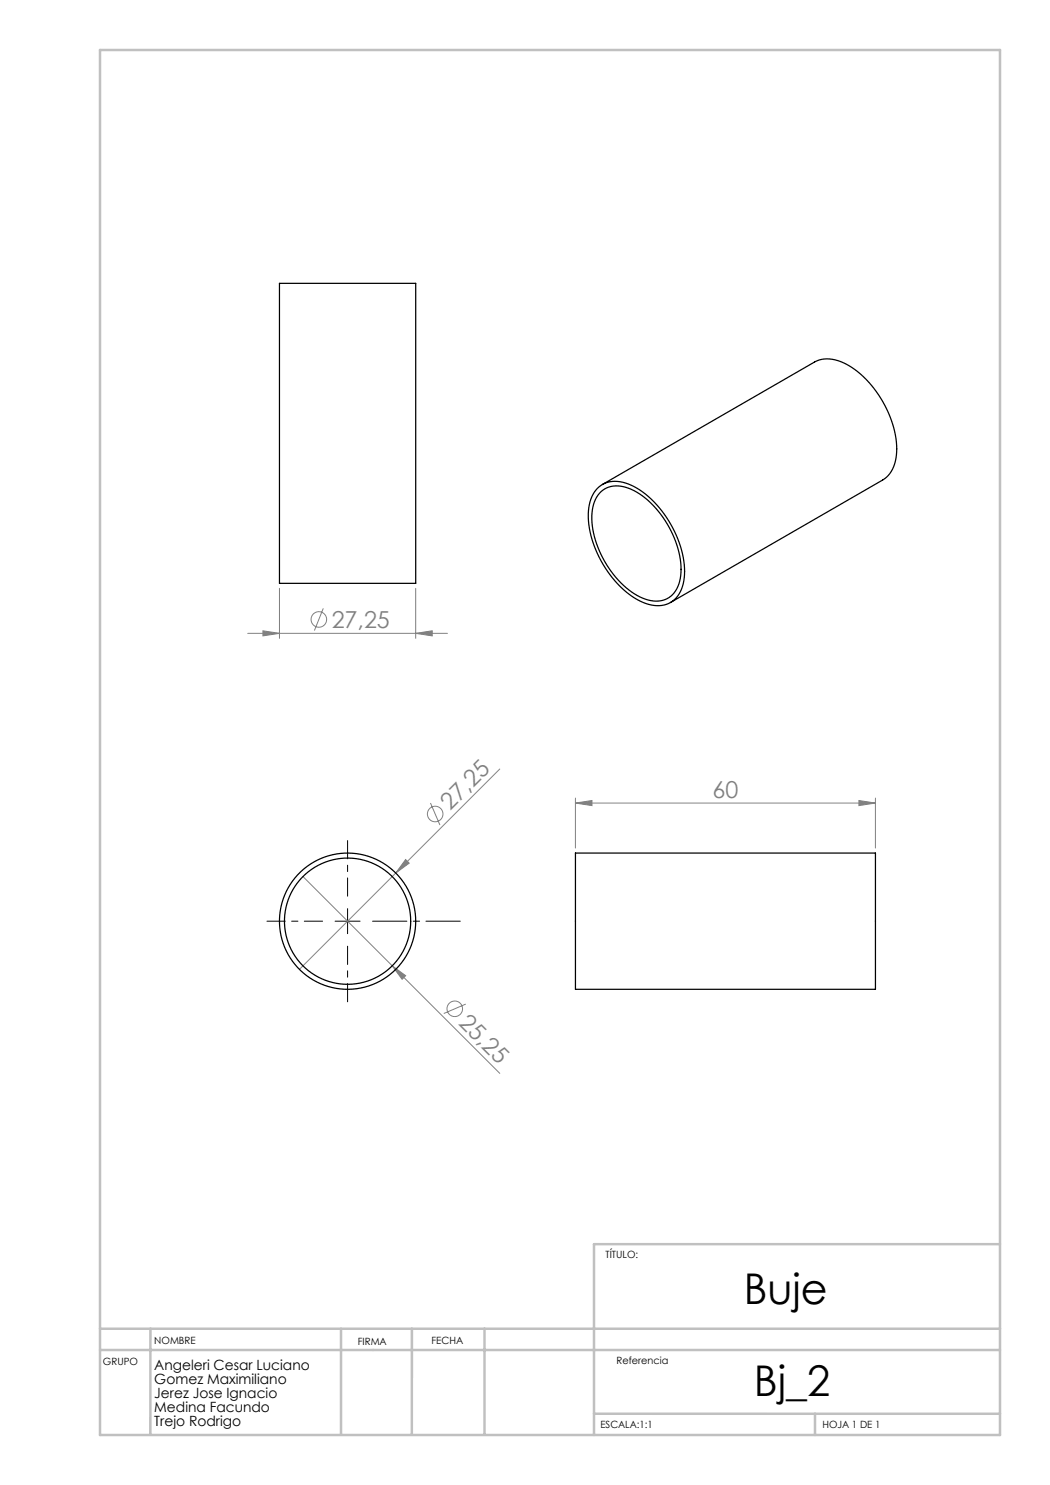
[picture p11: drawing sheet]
<svg xmlns="http://www.w3.org/2000/svg" width="210mm" height="297mm" viewBox="0 0 210 297" stroke-linecap="round" stroke-linejoin="round" font-family="sans-serif">
<g fill="none" stroke="#808080" stroke-width=".2">
<path d="M55.9 117.7v10M83.1 117.7v10M49.5 126.7h40M52.6 126.2l3.3 .5-3.3 .5zM64.7 121.7l-1.8 4.4M83.1 126.7l3.3-.5v1zM100 153.8l-40.1 40.1M115.1 159.6v10M175.1 159.6v10M60.6 175.3l17.8 17.9M81.1 171.9l.7 .7-2.6 2zM86.1 160.6l1.9 4.4"/>
<path d="M115.1 160.6l3.3-.5v1zM115.1 160.6h60M171.8 160.1l3.3 .5-3.3 .5zM78.4 193.2l2.7 1.9-.7 .8zM78.4 193.2l21.6 21.5M93.2 200.8l-4.4 1.9"/>
<circle cx="63.8" cy="123.9" r="1.56"/>
<circle cx="87" cy="162.8" r="1.56"/>
<circle cx="91" cy="201.8" r="1.56"/>
</g>
<path d="M69.5 179.2v-11.1M64.5 184.2h-11.1M69.5 189.2v11.2" fill="none" stroke="#000" stroke-width=".2" stroke-dasharray="15.2 1.3 1.3 1.3" stroke-dashoffset="11.6"/>
<path d="M74.5 184.2h17.6" fill="none" stroke="#000" stroke-width=".2" stroke-dasharray="15.2 1.3 1.3 1.3" stroke-dashoffset="8.4"/>
<path d="M67 184.2h5M69.5 181.7v5" fill="none" stroke="#000" stroke-width=".2"/>
<path d="M20 10h180v277h-180zM200 248.8h-81.2v38.2M20 265.8h180M20 270h180M30.1 265.8v21.1M68.2 265.8v21.1M82.4 265.8v21.1M96.9 265.8v21.1M118.8 282.8h81.2M163 282.8v4.2" fill="none" stroke="#c0c0c0" stroke-width=".5"/>
<g fill="#808080">
<path d="M81.1 171.9l.7 .7-2.6 2z"/>
<path d="M78.4 193.2l2.7 1.9-.7 .8z"/>
<path d="M83.1 126.7l3.3-.5v1zM52.6 126.2l3.3 .5-3.3 .5zM171.8 160.1l3.3 .5-3.3 .5zM115.1 160.6l3.3-.5v1z"/>
</g>
<g fill="none" stroke="#000" stroke-width=".25">
<path d="M55.9 56.7h27.2v60h-27.2zM119.5 97.7a5.8 5.8 0 0 1 6.8-.6 20.9 20.9 0 0 1 10.2 13.6 10.5 10.5 0 0 1-.9 8.5 5.3 5.3 0 0 1-6.5 1.5 18.8 18.8 0 0 1-9.6-10 15.3 15.3 0 0 1-1.3-10.9l.4-.9zM120.2 98.3a5.6 5.6 0 0 1 6.7-.1 19.4 19.4 0 0 1 9.3 16.3 5.5 5.5 0 0 1-3.6 5.6 8.5 8.5 0 0 1-7.4-2.6 19.6 19.6 0 0 1-6.8-14.9 6.5 6.5 0 0 1 1.8-4.3zM120.5 96.9l42.4-24.5a6.8 6.8 0 0 1 7 .8 21.2 21.2 0 0 1 9.4 17.2 6.5 6.5 0 0 1-2.8 5.6l-42.4 24.5M115.1 170.6h60v27.3h-60z"/>
<circle cx="69.5" cy="184.2" r="12.6"/>
<circle cx="69.5" cy="184.2" r="13.6"/>
</g>
<g font-size="8.5">
<text x="148.7" y="260.8">Buje</text>
<text x="150.8" y="279.3">Bj_2</text>
</g>
<g font-size="4.7" fill="#808080">
<text x="66.3" y="125.6">27,25</text>
<text x="142.5" y="159.6">60</text>
<text x="90.1" y="162.2" transform="rotate(-45 90.1 162.2)">27,25</text>
<text x="91.6" y="204.8" transform="rotate(45 91.6 204.8)">25,25</text>
</g>
<g font-size="2.8">
<text x="30.9" y="273.9">Angeleri Cesar Luciano</text>
<text x="30.9" y="276.8">Gomez Maximiliano</text>
<text x="30.9" y="279.6">Jerez Jose Ignacio</text>
<text x="30.9" y="282.4">Medina Facundo</text>
<text x="30.9" y="285.2">Trejo Rodrigo</text>
</g>
<g font-size="2">
<text x="121.1" y="251.5">TÍTULO:</text>
<text x="30.9" y="268.8">NOMBRE</text>
<text x="71.6" y="269">FIRMA</text>
<text x="86.3" y="268.7">FECHA</text>
<text x="20.6" y="273">GRUPO</text>
<text x="123.3" y="272.9">Referencia</text>
<text x="120.1" y="285.6">ESCALA:1:1</text>
<text x="164.5" y="285.6">HOJA 1 DE 1</text>
</g>
</svg>
